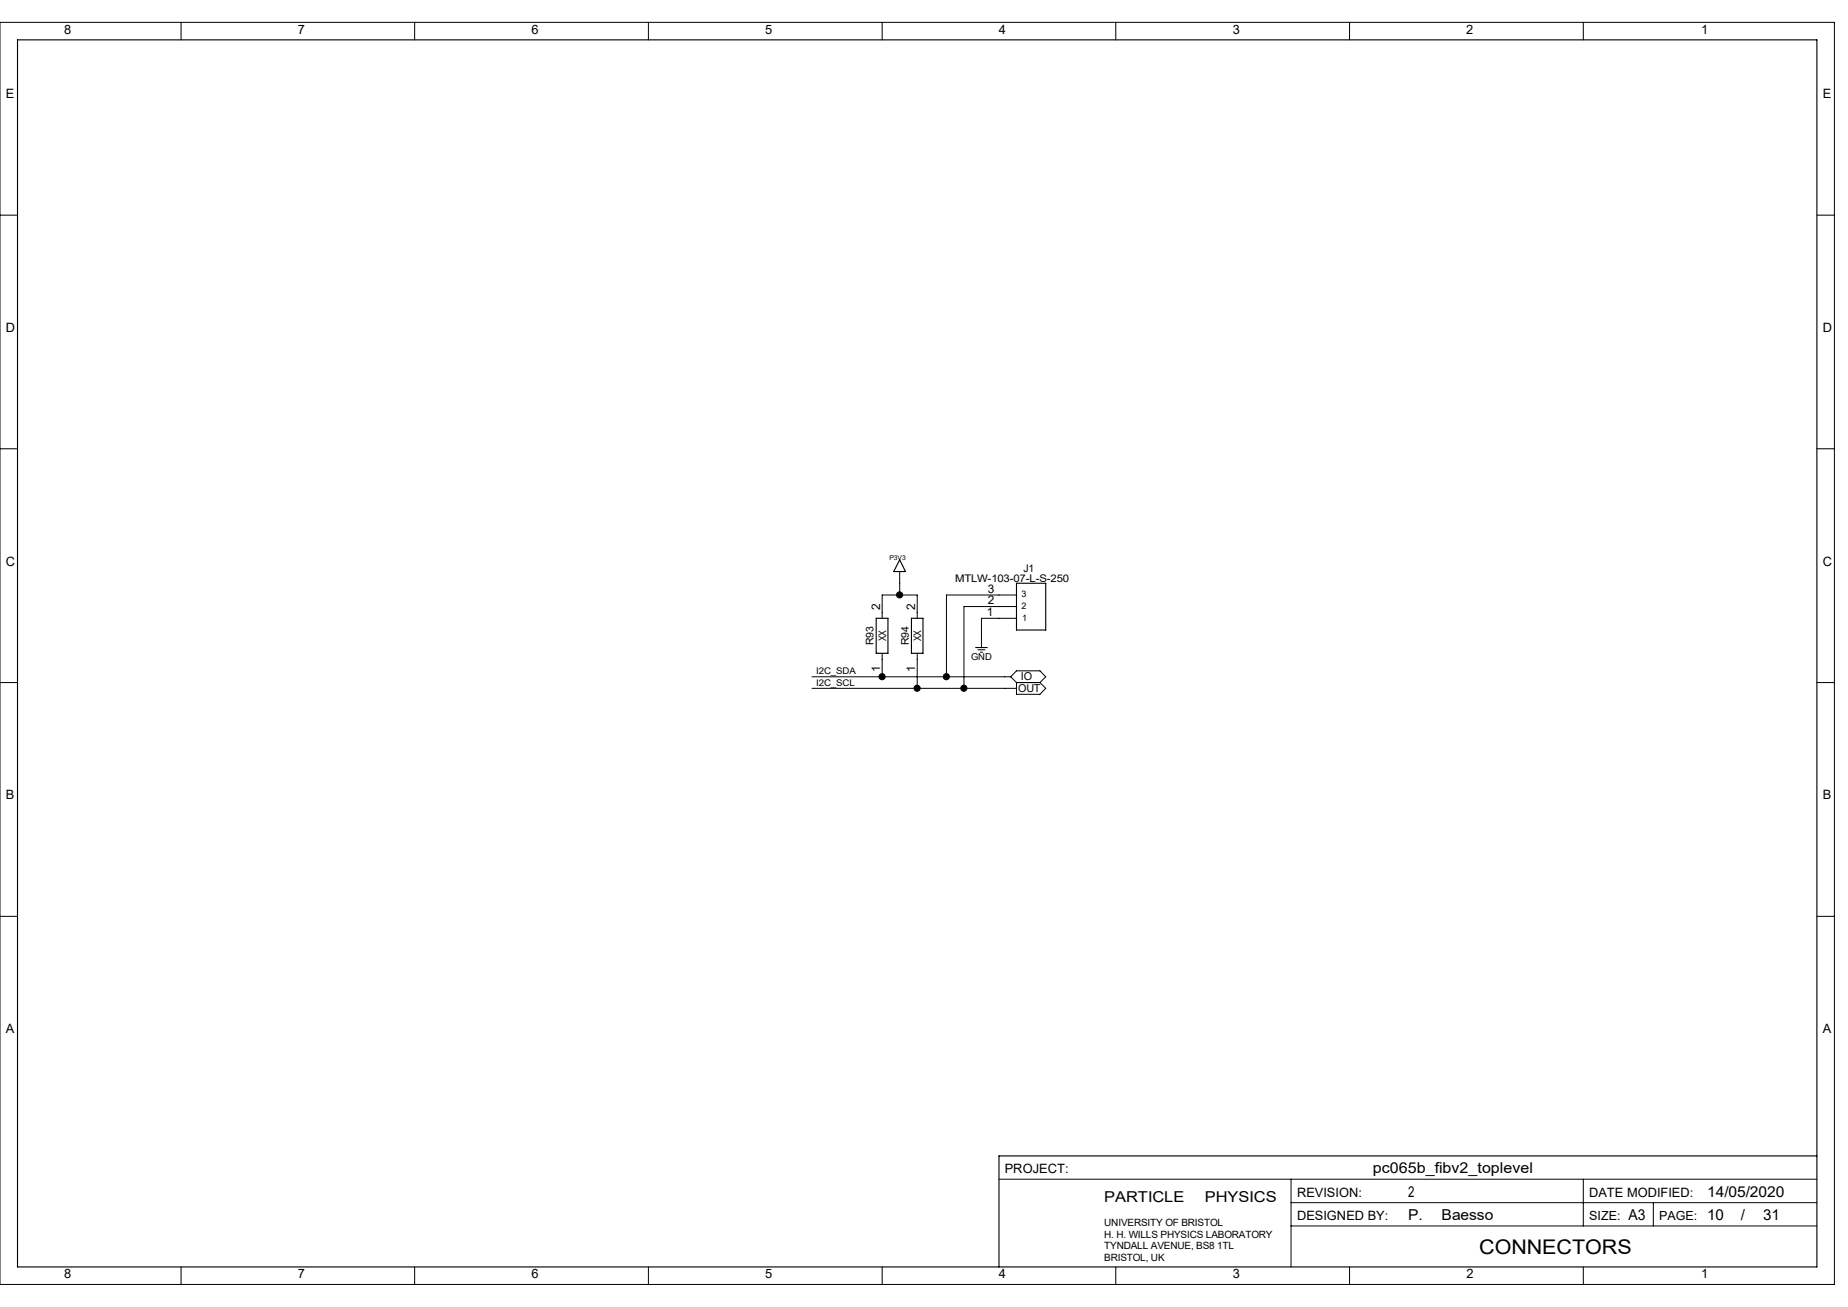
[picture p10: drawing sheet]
<svg xmlns="http://www.w3.org/2000/svg" width="420mm" height="297mm" viewBox="0 0 420 297" stroke-linecap="round" stroke-linejoin="round" font-family="sans-serif">
<path d="M4 9.1h408.9v278.8h-408.9zM204.5 127.2l1.3 2.7h-2.7zM231 132.5h6.7v10.7h-6.7zM199.1 140.5h2.7v8h-2.7zM207.1 140.5h2.7v8h-2.7zM221.7 147.2h2.7M412.9 262.7h-185.9v25.2" fill="none" stroke="#000" stroke-width=".25"/>
<g fill="none" stroke="#000" stroke-width=".23">
<path d="M0 5.1h416.9v286.8h-416.9zM41.1 5.1v4M94.2 5.1v4M147.4 5.1v4M200.5 5.1v4M253.6 5.1v4M306.7 5.1v4M359.8 5.1v4M0 48.9h4M412.9 48.9h4M0 102h4M412.9 102h4"/>
<path d="M204.5 129.9v5.3M231 135.2h-15.9v18.6M231 137.8h-11.9v18.6M0 155.1h4M184.5 153.8h45.2M184.5 156.4h46.5M200.5 140.5v-5.3h7.9v5.3M200.5 148.5v5.3M208.4 148.5v7.9M222.2 147.7h1.7M222.8 148.2h.5M229.7 153.8l1.3-1.4h5.3l1.4 1.4-1.4 1.3"/>
<path d="M229.7 153.8l1.3 1.3M231 140.5h-7.9v6.7M231 155.1h5.3M231 155.1v2.7h5.3l1.4-1.4-1.4-1.3M412.9 155.1h4M0 208.2h4M412.9 208.2h4M227 268h185.9M293.4 273.3h119.5M293.4 268v19.9M293.4 278.6h119.5M359.8 268v10.6"/>
<path d="M375.8 273.3v5.3M41.1 287.9v4M94.2 287.9v4M147.4 287.9v4M200.5 287.9v4M253.6 287.9v4M306.7 287.9v4M359.8 287.9v4"/>
</g>
<g fill="#000" stroke="#000" stroke-width=".23">
<circle cx="204.4" cy="135.2" r=".7"/>
<circle cx="200.5" cy="153.8" r=".7"/>
<circle cx="208.4" cy="156.4" r=".7"/>
<circle cx="215.1" cy="153.8" r=".7"/>
<circle cx="219.1" cy="156.4" r=".7"/>
</g>
<text font-size="4.6" x="336.2" y="284.9">CONNECTORS</text>
<g font-size="3.4">
<text x="312" y="266.6">pc065b_fibv2_toplevel</text>
<text x="251" y="273.3">PARTICLE</text>
<text x="273.8" y="273.3">PHYSICS</text>
<text x="320" y="271.9">2</text>
<text x="388" y="271.9">14/05/2020</text>
<text x="320" y="277.2">P.</text>
<text x="327.6" y="277.2">Baesso</text>
<text x="370.1" y="277.2">A3</text>
<text x="388" y="277.2">10</text>
<text x="395.6" y="277.2">/</text>
<text x="400.7" y="277.2">31</text>
</g>
<g font-size="2.9">
<text x="14.6" y="7.7">8</text>
<text x="67.7" y="7.7">7</text>
<text x="120.8" y="7.7">6</text>
<text x="173.9" y="7.7">5</text>
<text x="227" y="7.7">4</text>
<text x="280.2" y="7.7">3</text>
<text x="333.2" y="7.7">2</text>
<text x="386.6" y="7.7">1</text>
<text x="1.3" y="22.3">E</text>
<text x="414.3" y="22.3">E</text>
<text x="1.3" y="75.4">D</text>
<text x="414.3" y="75.4">D</text>
<text x="1.3" y="128.6">C</text>
<text x="414.3" y="128.6">C</text>
<text x="1.3" y="181.7">B</text>
<text x="414.3" y="181.7">B</text>
<text x="1.3" y="234.8">A</text>
<text x="414.3" y="234.8">A</text>
<text x="228.3" y="266.7">PROJECT:</text>
<text x="294.8" y="271.9">REVISION:</text>
<text x="361.1" y="271.9">DATE MODIFIED:</text>
<text x="294.8" y="277.3">DESIGNED BY:</text>
<text x="14.6" y="290.5">8</text>
<text x="67.7" y="290.5">7</text>
<text x="120.8" y="290.5">6</text>
<text x="173.9" y="290.5">5</text>
<text x="227" y="290.5">4</text>
<text x="280.2" y="290.5">3</text>
<text x="333.3" y="290.5">2</text>
<text x="386.6" y="290.5">1</text>
</g>
<g font-size="2.8">
<text x="361.1" y="277.3">SIZE:</text>
<text x="377.1" y="277.3">PAGE:</text>
</g>
<g font-size="2.7">
<text x="224.5" y="137.3">2</text>
<text x="224.5" y="134.7">3</text>
<text x="200" y="138.7" transform="rotate(-90 200 138.7)">2</text>
<text x="208" y="138.7" transform="rotate(-90 208 138.7)">2</text>
<text x="224.2" y="140">1</text>
<text x="200" y="152.6" transform="rotate(-90 200 152.6)">1</text>
<text x="208" y="152.6" transform="rotate(-90 208 152.6)">1</text>
</g>
<g font-size="2.5">
<text x="232" y="154.5">IO</text>
<text x="231.4" y="157.3">OUT</text>
</g>
<g font-size="2.4">
<text x="232.6" y="129.9">J1</text>
<text x="217" y="132.3">MTLW-103-07-L-S-250</text>
<text x="198.5" y="146.6" transform="rotate(-90 198.5 146.6)">R93</text>
<text x="201.4" y="145.8" transform="rotate(-90 201.4 145.8)">XX</text>
<text x="206.5" y="146.6" transform="rotate(-90 206.5 146.6)">R94</text>
<text x="209.4" y="145.8" transform="rotate(-90 209.4 145.8)">XX</text>
</g>
<g font-size="2.3">
<text x="251" y="278.6">UNIVERSITY OF BRISTOL</text>
<text x="251" y="281.2">H. H. WILLS PHYSICS LABORATORY</text>
<text x="251" y="283.9">TYNDALL AVENUE, BS8 1TL</text>
<text x="251" y="286.5">BRISTOL, UK</text>
</g>
<text font-size="2.2" x="220.7" y="150.1">GND</text>
<g font-size="2.1">
<text x="185.5" y="153.2">I2C_SDA</text>
<text x="185.5" y="155.9">I2C_SCL</text>
</g>
<g font-size="2">
<text x="232.2" y="135.7">3</text>
<text x="232.2" y="138.3">2</text>
<text x="232.3" y="141">1</text>
</g>
<text font-size="1.5" x="202.1" y="127.2">P3V3</text>
</svg>
